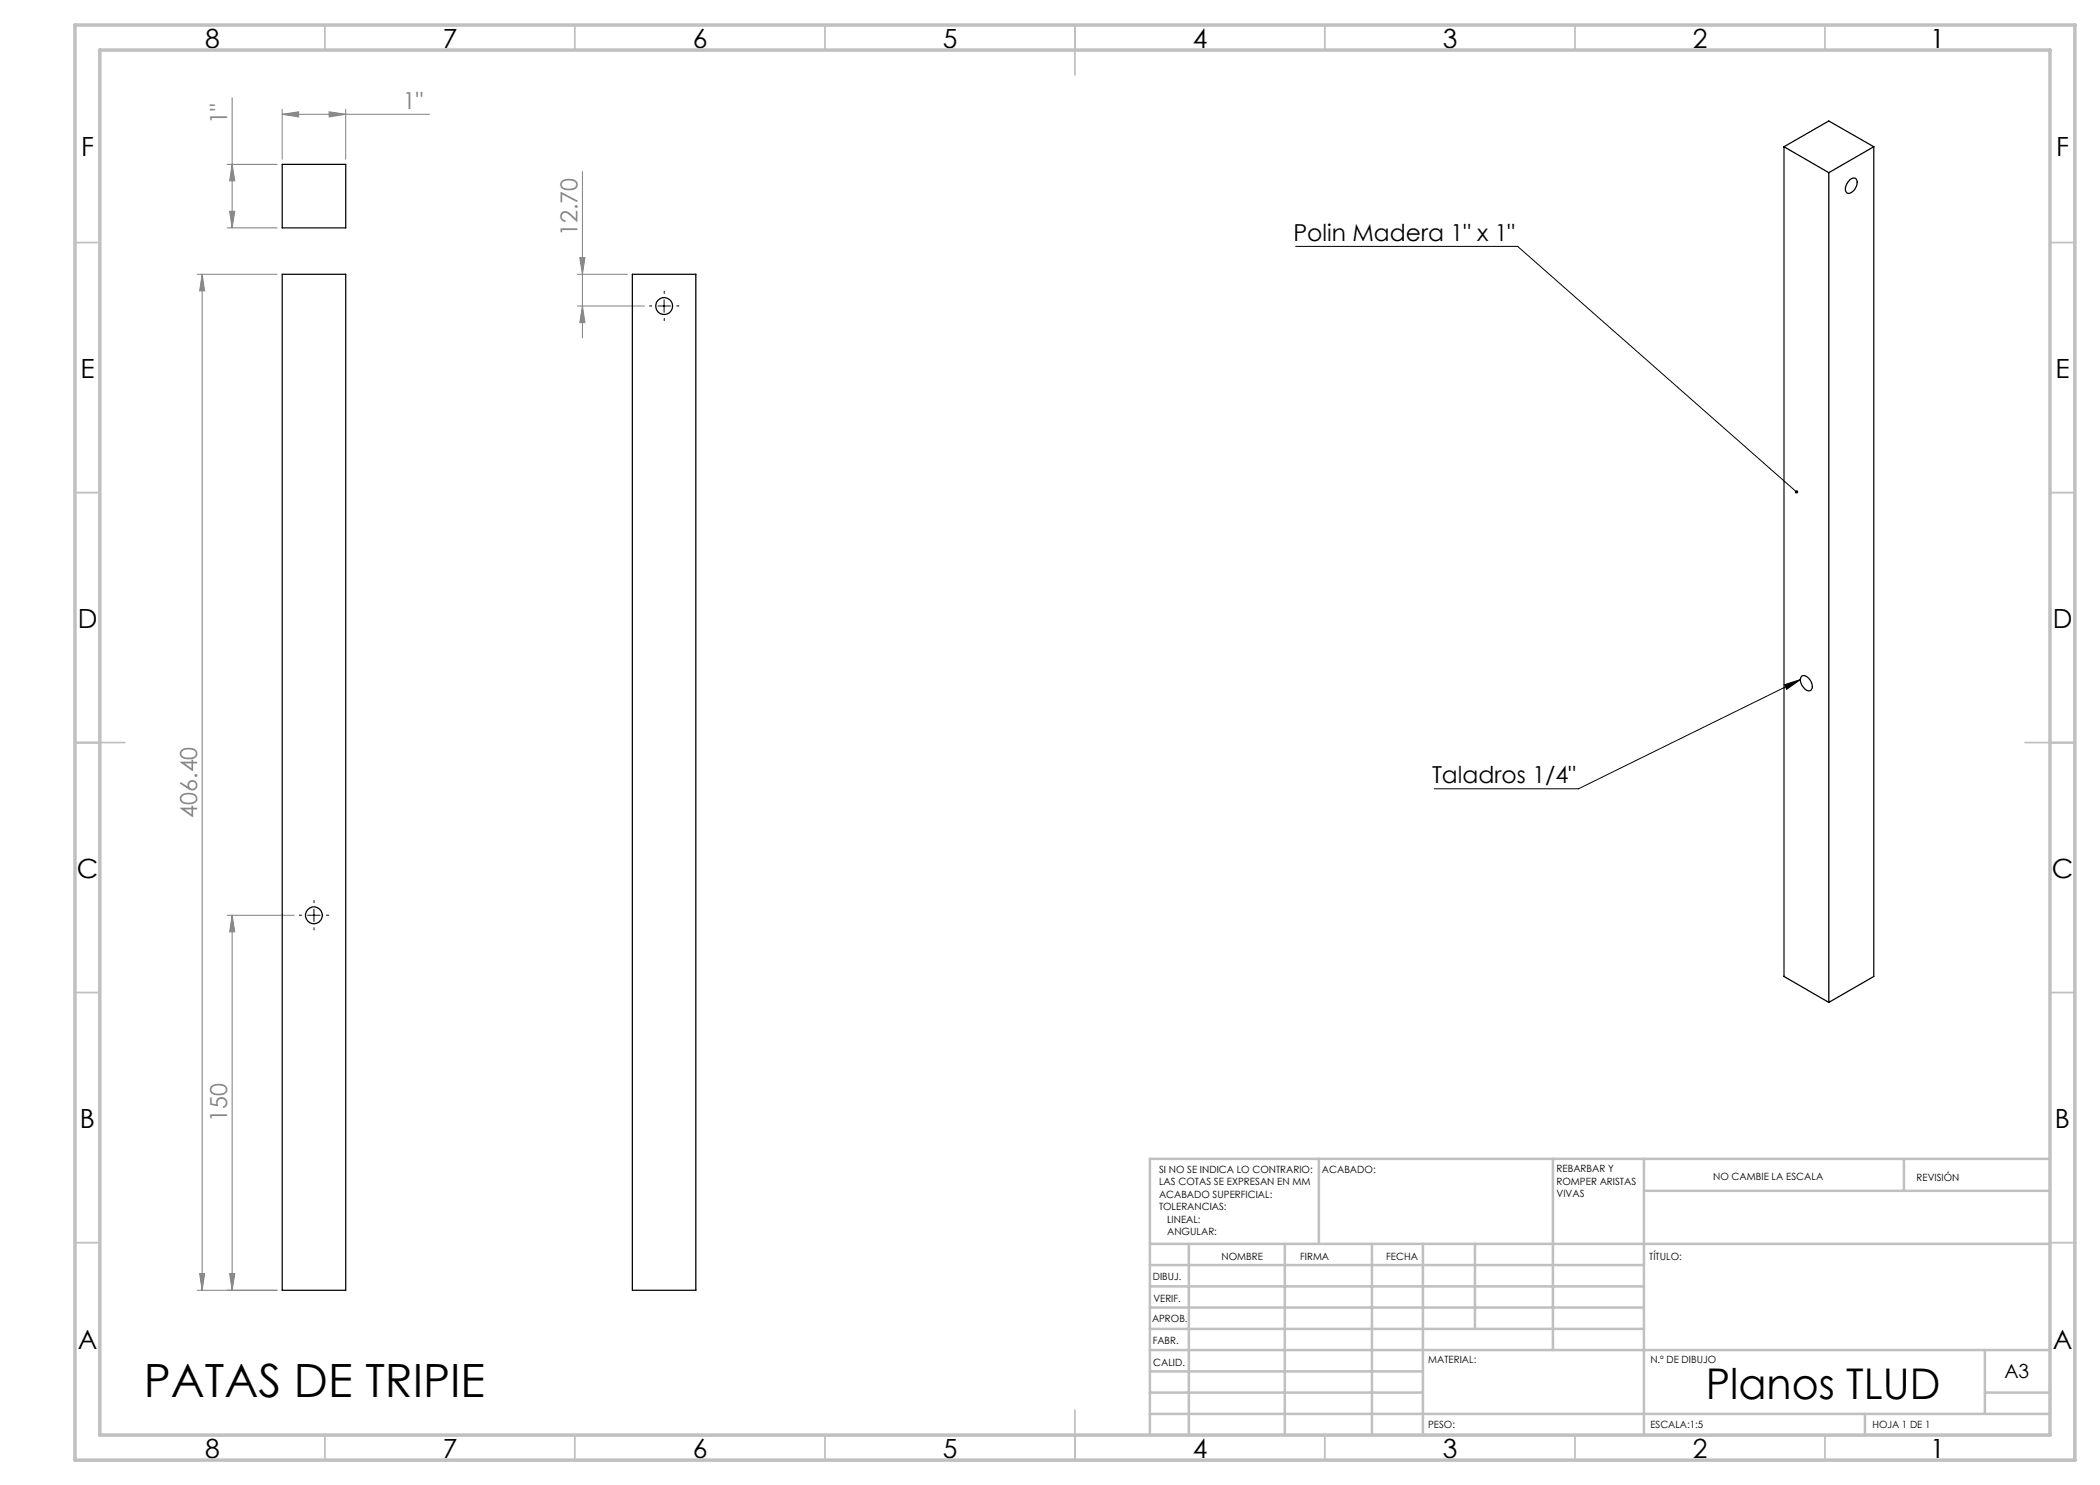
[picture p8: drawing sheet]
<svg xmlns="http://www.w3.org/2000/svg" width="420mm" height="297mm" viewBox="0 0 420 297" stroke-linecap="round" stroke-linejoin="round" font-family="sans-serif">
<path d="M132.8 60v2.5M259.2 49.3h44.3l55.8 49.1M131.6 61.2h2.5M356.9 136.9l3.2-1-2.8 2zM360.1 135.9l-44.4 21.9h-28.8M61.5 183.1h2.5M62.8 181.8v2.5" fill="none" stroke="#000" stroke-width=".2"/>
<g fill="none" stroke="#808080" stroke-width=".2">
<path d="M46.4 19.5v26.1M45.4 32.9h10M46.4 32.9l.6 3.3h-1.1zM56.4 22.9l3.3-.5v1zM56.4 21.9v10M56.4 22.9h29.5M65.8 22.4l3.3 .5-3.3 .5zM69.1 21.9v10M116.5 34.3v33.3M39.4 54.9h16M40.4 54.9l.5 3.3h-1zM40.4 54.9v203.2"/>
<path d="M45.4 45.6h10M45.9 42.3h1.1l-.6 3.3zM115.5 54.9h10M116 51.5h1l-.5 3.4zM115.5 61.2h13.4M116.5 61.2l.5 3.3h-1zM45.4 183.1h13.4M46.4 183.1l.6 3.3h-1.1zM46.4 183.1v75M39.4 258.1h16M39.9 254.7h1l-.5 3.4zM45.9 254.7h1.1l-.6 3.4z"/>
</g>
<path d="M132.8 58.7v-.5M130.3 61.2h-.4M132.8 63.7v.4M135.3 61.2h.5M60.3 183h-.4M62.8 180.5v-.4M62.8 185.5v.5M65.3 183h.4" fill="none" stroke="#000" stroke-width=".2" stroke-dasharray="15.2 1.3 1.3 1.3"/>
<g fill="none" stroke="#c0c0c0" stroke-width=".35">
<path d="M65 5v5M115 5v5M165 5v5M215 5v10M265 5v5M315 5v5M365 5v5M15 48.5h5M410 48.5h5M15 98.5h5M410 98.5h5M15 148.5h10"/>
<path d="M405 148.5h10M15 198.5h5M410 198.5h5M15 248.5h5M410 248.5h5M65 287v5M115 287v5M165 287v5M215 282v10M265 287v5M315 287v5M365 287v5"/>
</g>
<g fill="none" stroke="#c0c0c0" stroke-width=".5">
<path d="M263.8 231.8v17M310.6 231.8v38.2M328.8 231.8v55.2M328.8 238.2h81.2M380.8 231.8v6.4M410 231.8h-180v55.2M230 248.8h180M230 257.3h98.8M230 253h98.8M237.8 248.8v38.2M257 248.8v38.2M274.4 248.8v38.2"/>
<path d="M284.6 248.8v38.2M295 248.8v17M230 265.8h98.8M230 261.5h98.8M230 278.5h54.6M230 274.3h54.6M230 270h180M397 278.5h13M397 270v12.8M230 282.8h180M373 282.8v4.2"/>
</g>
<path d="M15 5h400v287h-400zM20 10h390v277h-390z" fill="none" stroke="#c0c0c0" stroke-width=".7"/>
<path d="M359.2 98.1a.34 .34 0 0 0-.2 .5 .34 .34 0 0 0 .6 0l-.3-.2 .3 .2a.34 .34 0 0 0 0-.4 .34 .34 0 0 0-.4-.1zM356.9 136.9l3.2-1-2.8 2z" fill="#000"/>
<g fill="#808080">
<path d="M65.8 22.4l3.3 .5-3.3 .5zM56.4 22.9l3.3-.5v1z"/>
<path d="M46.4 32.9l.6 3.3h-1.1zM45.9 42.3h1.1l-.6 3.3z"/>
<path d="M116.5 61.2l.5 3.3h-1zM116 51.5h1l-.5 3.4z"/>
<path d="M40.4 54.9l.5 3.3h-1zM39.9 254.7h1l-.5 3.4z"/>
<path d="M45.9 254.7h1.1l-.6 3.4zM46.4 183.1l.6 3.3h-1.1z"/>
</g>
<g fill="none" stroke="#000" stroke-width=".25">
<path d="M56.4 32.9h12.7v12.7h-12.7zM356.8 29.3v166l9 5.2M356.8 29.3l9 5.2M356.8 29.3l9-5.1 9 5.1M365.8 34.5v166M370 35.9a.78 .78 0 0 1 .9-.3 .78 .78 0 0 1 .5 .8 2.32 2.32 0 0 1-1.7 2.3 1.21 1.21 0 0 1-.3-2zM374.8 29.3l-9 5.2M374.8 29.3v166l-9 5.2M56.4 54.9h12.7v203.2h-12.7zM126.5 54.9h12.7v203.2h-12.7zM360.4 135.2a1.79 1.79 0 0 1 2 1.7 .85 .85 0 0 1-.2 1.1 .85 .85 0 0 1-1.2-.2 2.01 2.01 0 0 1-.6-2.6z"/>
<circle cx="132.8" cy="61.2" r="1.69"/>
<circle cx="62.8" cy="183.1" r="1.69"/>
</g>
<text font-size="9.2" x="28.8" y="279.4">PATAS DE TRIPIE</text>
<text font-size="8.5" x="341.2" y="279.7">Planos TLUD</text>
<g font-size="5.3">
<text x="41" y="9.5">8</text>
<text x="88.5" y="9.5">7</text>
<text x="138.5" y="9.5">6</text>
<text x="188.5" y="9.5">5</text>
<text x="238.5" y="9.5">4</text>
<text x="288.5" y="9.5">3</text>
<text x="338.5" y="9.5">2</text>
<text x="386" y="9.5">1</text>
<text x="16.2" y="31.2">F</text>
<text x="411.2" y="31.2">F</text>
<text x="16.1" y="75.5">E</text>
<text x="411.1" y="75.5">E</text>
<text x="15.5" y="125.5">D</text>
<text x="410.5" y="125.5">D</text>
<text x="15.4" y="175.5">C</text>
<text x="410.4" y="175.5">C</text>
<text x="16" y="225.5">B</text>
<text x="411" y="225.5">B</text>
<text x="15.5" y="269.7">A</text>
<text x="410.5" y="269.7">A</text>
<text x="41" y="291.5">8</text>
<text x="88.5" y="291.5">7</text>
<text x="138.5" y="291.5">6</text>
<text x="188.5" y="291.5">5</text>
<text x="238.5" y="291.5">4</text>
<text x="288.5" y="291.5">3</text>
<text x="338.5" y="291.5">2</text>
<text x="386" y="291.5">1</text>
</g>
<g font-size="4.7" fill="#808080">
<text x="80.6" y="21.8">1&quot;</text>
<text x="45.4" y="24.9" transform="rotate(-90 45.4 24.9)">1&quot;</text>
<text x="115.5" y="47.2" transform="rotate(-90 115.5 47.2)">12.70</text>
<text x="39.4" y="163.6" transform="rotate(-90 39.4 163.6)">406.40</text>
<text x="45.4" y="224.4" transform="rotate(-90 45.4 224.4)">150</text>
</g>
<g font-size="4.7">
<text x="258.7" y="48.1">Polin Madera 1&quot; x 1&quot;</text>
<text x="286.4" y="156.6">Taladros 1/4&quot;</text>
</g>
<text font-size="3.9" x="400.9" y="275.5">A3</text>
<g font-size="2">
<text x="231.8" y="234.6">SI NO SE INDICA LO CONTRARIO:</text>
<text x="231.8" y="237.1">LAS COTAS SE EXPRESAN EN MM</text>
<text x="231.8" y="239.6">ACABADO SUPERFICIAL:</text>
<text x="264.4" y="234.6">ACABADO:</text>
<text x="311.3" y="234.5">REBARBAR Y</text>
<text x="311.3" y="237">ROMPER ARISTAS</text>
<text x="311.3" y="239.5">VIVAS</text>
<text x="342.6" y="236">NO CAMBIE LA ESCALA</text>
<text x="383.3" y="236.2">REVISIÓN</text>
<text x="231.8" y="242.1">TOLERANCIAS:</text>
<text x="233.4" y="244.6">LINEAL:</text>
<text x="233.4" y="247.1">ANGULAR:</text>
<text x="244.3" y="252">NOMBRE</text>
<text x="260" y="251.9">FIRMA</text>
<text x="277.2" y="251.9">FECHA</text>
<text x="329.9" y="251.9">TÍTULO:</text>
<text x="230.6" y="256.1">DIBUJ.</text>
<text x="230.7" y="260.3">VERIF.</text>
<text x="230.4" y="264.4">APROB.</text>
<text x="230.5" y="268.8">FABR.</text>
<text x="230.7" y="273.1">CALID.</text>
<text x="285.6" y="272.5">MATERIAL:</text>
<text x="330.1" y="272.5">N.º DE DIBUJO</text>
<text x="285.6" y="285.5">PESO:</text>
<text x="330.1" y="285.6">ESCALA:1:5</text>
<text x="374.5" y="285.6">HOJA 1 DE 1</text>
</g>
</svg>
